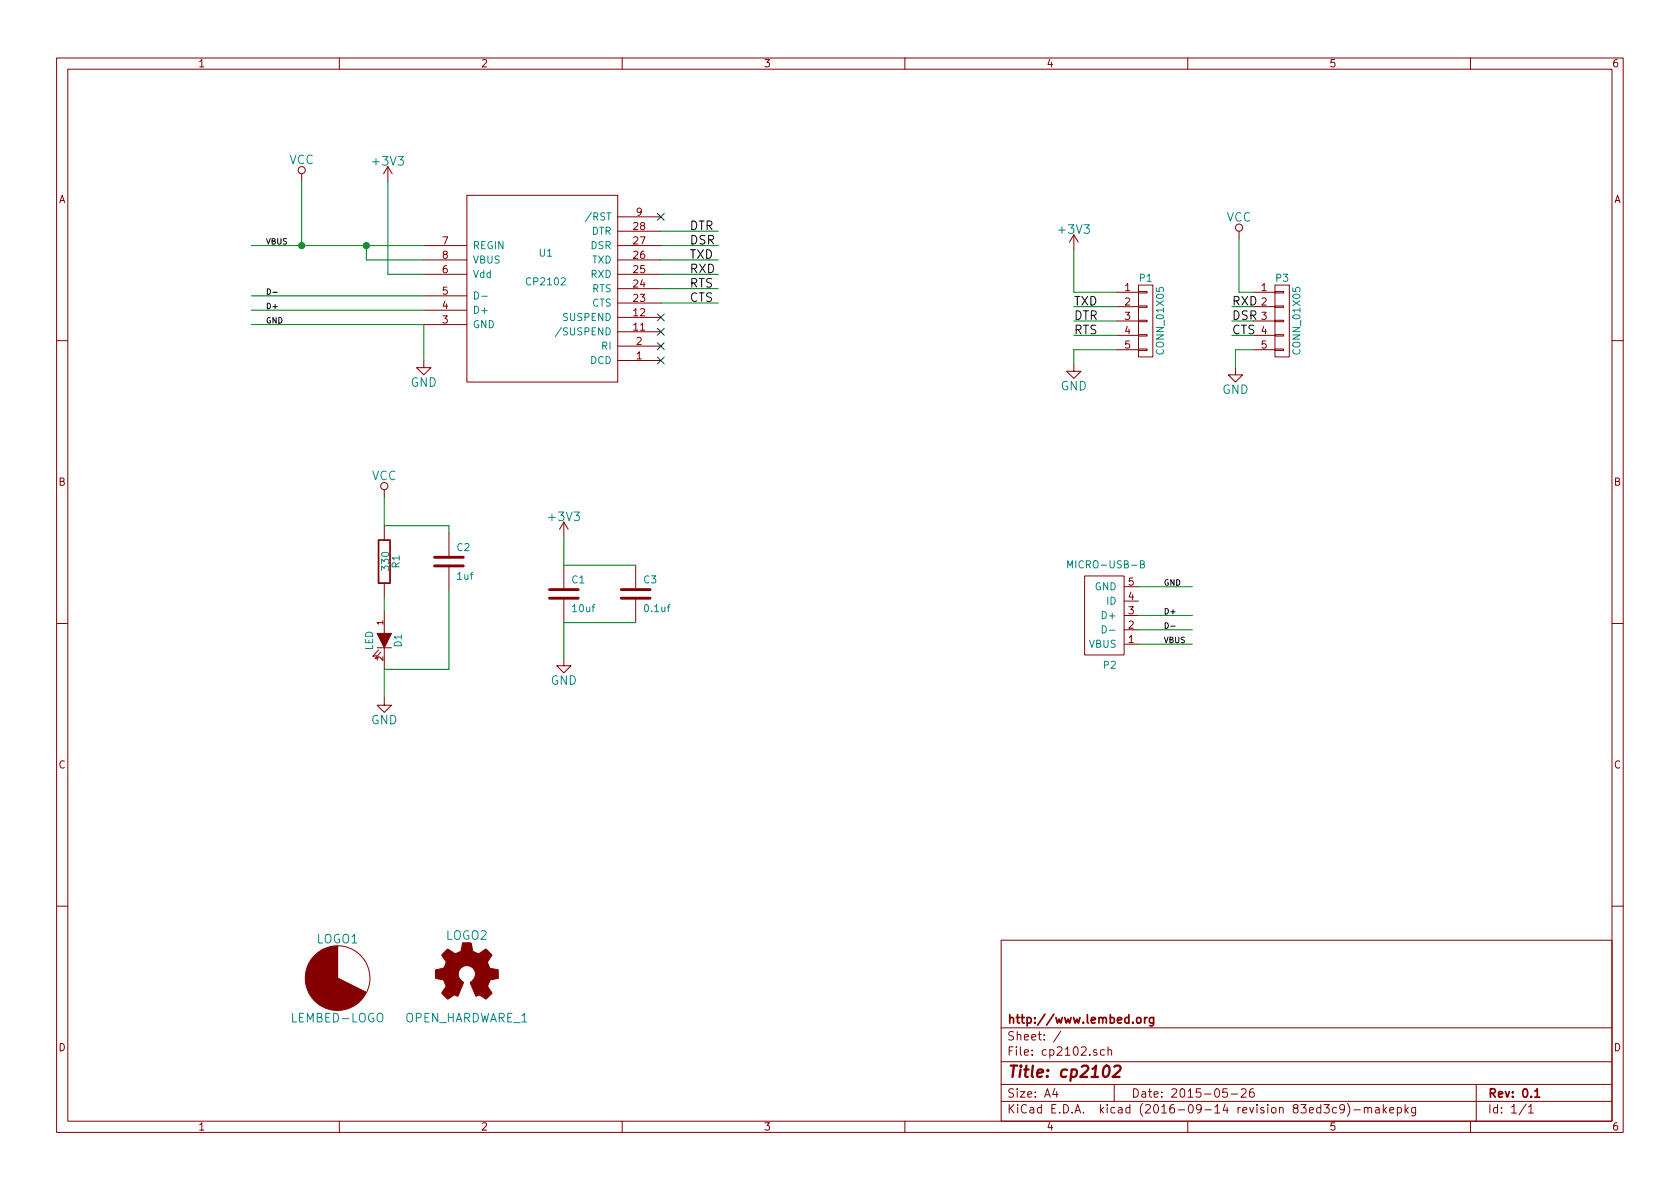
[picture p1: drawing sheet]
<svg xmlns="http://www.w3.org/2000/svg" width="297mm" height="210mm" viewBox="0 0 297 210" stroke-linecap="round" stroke-linejoin="round" font-family="sans-serif">
<g fill="none" stroke="#840000" stroke-width=".18">
<path d="M10 10.3h277v189.9h-277zM12 12.2h273v186.1h-273zM60 10.3v1.9M110 10.3v1.9M160 10.3v1.9M210 10.3v1.9M260 10.3v1.9M53.3 30.7v1.3M68.6 29.5l-.8 1.2M68.6 29.5v2.5M68.6 29.5l.7 1.2M82.5 34.5h26.7v33.1h-26.7z"/>
<path d="M109.2 38.3h7.6M74.9 57.4h7.6M74.9 54.9h7.6M74.9 52.3h7.6M74.9 48.5h7.6M74.9 43.4h7.6M74.9 46h7.6M109.2 48.5h7.6M109.2 43.4h7.6M109.2 46h7.6M109.2 58.7h7.6M109.2 56.1h7.6"/>
<path d="M109.2 53.6h7.6M109.2 51h7.6M109.2 40.9h7.6M189.9 41.5l-.8 1.3M189.9 41.5v2.6M189.9 41.5l.7 1.3M197.5 51.7h3.8M197.5 54.2h3.8M197.5 56.8h3.8M197.5 59.3h3.8M201.3 59.2h1.5v.2h-1.5zM201.3 56.6h1.5v.3h-1.5z"/>
<path d="M201.3 54.1h1.5v.3h-1.5zM201.3 51.6h1.5v.2h-1.5zM201.3 50.4h2.5v12.7h-2.5zM219.1 40.9v1.3M221.6 51.7h3.8M221.6 54.2h3.8M221.6 56.8h3.8M221.6 59.3h3.8M225.4 59.2h1.5v.2h-1.5zM225.4 56.6h1.5v.3h-1.5zM225.4 54.1h1.5v.3h-1.5zM225.4 51.6h1.5v.2h-1.5z"/>
<path d="M225.4 50.4h2.6v12.7h-2.6zM10 60.2h2M74.9 63.7v1.3h1.3l-1.3 1.3-1.2-1.3h1.2M109.2 63.7h7.6M109.2 61.2h7.6M189.9 64.4v1.3h1.2l-1.2 1.2-1.3-1.2h1.3M197.5 61.8h3.8M201.3 61.7h1.5v.3h-1.5zM218.4 65v1.3h1.3l-1.3 1.3-1.2-1.3h1.2M221.6 61.8h3.8M225.4 61.7h1.5v.3h-1.5zM285 60.2h2"/>
<path d="M67.9 86.6v1.3M67.9 93v2.5M79.4 94.2v4.3M99.7 92.3v2.6M99.7 99.9v4.4M99.7 92.3l-.8 1.3M99.7 92.3l.8 1.3M112.4 99.9v4.4M10 110.3h2M66.7 114.5h2.5M66.9 114.9l-1 1.2 .6-.2M67.3 115.3l-1 1.2 .6-.2"/>
<path d="M67.9 103.1v2.6M67.9 108.2v3.8M67.9 114.5v3.9M79.4 100.1v4.3M99.7 116.5v1.2h1.3l-1.3 1.3-1.3-1.3h1.3M99.7 105.8v4.3M112.4 105.8v4.3M191.8 101.8h7v14h-7zM198.8 113.9h2.5M198.8 111.4h2.5M198.8 108.8h2.5M198.8 106.3h2.5"/>
<path d="M198.8 103.8h2.5M285 110.3h2M67.9 123.4v1.3h1.3l-1.3 1.3-1.2-1.3h1.2M10 160.2h2M59.7 167.3v5.7l5.1 2.5M59.7 167.3a5.7 5.7 0 0 1 5.1 8.2M177 166.3h108v32h-108zM285 160.2h2M60 198.3v1.9M110 198.3v1.9M160 198.3v1.9M177 194.8h108"/>
<path d="M177 191.8h108M177 187.8h108M177 181.8h108M186.5 192.5l-.4 1h1M186.8 193v1M187.6 182.3l-1.3 2M193.9 185.7l-.4-.1-.2 .2 .1 .2 .5 .2v.3h-.6M195.3 185.7l-.5-.1-.2 .3v.6l.2 .1 .5-.1M195.9 185.7l.2-.1 .4 .1v.9M195.9 185.1v1.5M197 191.8v3M210 198.3v1.9"/>
<path d="M217 192.5h-.7l-.1 .7 .2-.1 .5 .1 .1 .2v.5l-.2 .1-.6-.1M217.7 193.5h1.1M219.5 192.7l.2-.2h.3l.3 .2v.3v.2l-.9 .8h.9M221.6 192.5a.59 .59 0 0 0-.7 .7l.1 .7 .2 .1 .5-.1 .1-.5-.2-.2-.4-.1-.3 .3M236.3 195.9l-.4-.1-.3 .3 .1 .6 .2 .1 .4-.1M237.7 196l-.1 .2a.48 .48 0 0 1-.7-.1v-.6a.48 .48 0 0 1 .7-.1v.1a1.19 1.19 0 0 1-.2 1.2l-.4 .1M238.2 195.1a1.71 1.71 0 0 1 0 2.3M239.4 196.3h1.1M241.2 196l.2-.2 .4 .1 .1 .9M241.2 195.8v1M241.9 196a.36 .36 0 0 1 .3-.2 .36 .36 0 0 1 .3 .2v.8M243.2 195.9h.6l.1 .9"/>
<path d="M243.9 196.2l-.5 .1a.29 .29 0 0 0-.3 .2 .29 .29 0 0 0 .3 .3l.5-.1M244.6 195.3v1.5M244.7 196.3l.4 .5M245.1 195.8l-.5 .6M245.7 196.3l.7-.1v-.3l-.5-.1-.2 .2 .1 .7h.6M247.1 195.9l.4-.1 .3 .3-.1 .6-.2 .1-.4-.1M247.1 195.8v1.5M248.4 195.3v1.5M248.6 196.3l.4 .5M249 195.8l-.6 .6M250.3 195.8v1.2l-.3 .3h-.4M250.3 195.9l-.4-.1-.3 .3v.6l.3 .1 .4-.1"/>
<path d="M260 198.3v1.9M261 191.8v6.5M269.8 195.2l-1.2 2M270.3 195.8l.4-.5v1.5M270.3 196.8h.8"/>
<circle cx="53.3" cy="30.1" r=".63"/>
<circle cx="219.1" cy="40.3" r=".63"/>
<circle cx="67.9" cy="86" r=".63"/>
</g>
<path d="M66.9 95.5h2.1v7.6h-2.1zM202.4 179.9v1M202.8 179.9l-.3 .1-.1 .2M204 179.9v1.2l-.3 .3h-.4M201 180.1l.2-.2 .5 .2v.7l-.3 .1-.4-.1zM204 180l-.5-.1-.3 .3 .1 .6 .2 .1 .5-.1M271.4 193l.4-.5v1.5M271.4 194h.8" fill="none" stroke="#840000" stroke-width=".3"/>
<path d="M195.3 188.6a.45 .45 0 0 1 .5-.2 .45 .45 0 0 1 .3 .4 1.15 1.15 0 0 1-.7 1.6l-.2-.1a1.55 1.55 0 0 1 .1-1.7zM197 188.6l.3-.2h.5l.3 .2v.4l-.1 .3-1.3 1.1h1.2" fill="none" stroke="#840000" stroke-width=".41"/>
<path d="M104.6 37.6l-1.1 1.6M83.9 51.6a.64 .64 0 0 1 .7 .6 .64 .64 0 0 1-.7 .7zM85.2 52.4h1M99.3 57.9l-1.1 1.6M201.7 99.8l.5-.1 .1-.2v-.2l-.6-.1v1.2h.4l.3-.2v-.2l-.3-.2M188.8 100.4v-1.2l.4 .9 .4-.9v1.2M194.9 110.7a.64 .64 0 0 1 .7 .6 .64 .64 0 0 1-.7 .6zM196.2 111.4h.9" fill="none" stroke="#008484" stroke-width=".18"/>
<g fill="none" stroke="#008400" stroke-width=".18">
<path d="M53.3 32v11.4M68.6 32v16.5h6.3M44.4 52.3h30.5M44.4 54.9h30.5M44.4 57.4h30.5v6.3M44.4 43.4h30.5M64.8 43.4v2.6h10.1M116.8 43.4h10.2M116.8 46h10.2M116.8 48.5h10.2M116.8 51h10.2M116.8 53.6h10.2"/>
<path d="M116.8 40.9h10.2M189.9 44.1v7.6h7.6M189.9 54.2h7.6M189.9 56.8h7.6M189.9 59.3h7.6M217.8 54.2h3.8M217.8 56.8h3.8M217.8 59.3h3.8M219.1 42.2v9.5h2.5M197.5 61.8h-7.6v2.6M221.6 61.8h-3.2v3.2M67.9 87.9v5.1h11.5v1.2"/>
<path d="M99.7 94.9v5h12.7M67.9 105.7v2.5M79.4 104.4v14h-11.5v5M112.4 110.1h-12.7v6.4M201.3 113.9h9.5M201.3 111.4h9.5M201.3 108.8h9.5M201.3 103.8h9.5"/>
</g>
<g fill="#840000" stroke="#840000" stroke-width=".18">
<path d="M66.7 112h2.5l-1.3 2.5z"/>
<path d="M59.7 173l5.1 2.5a5.6 5.6 0 0 1-5.1 3.2z"/>
<path d="M55.7 168.9a5.7 5.7 0 0 1 4-1.6v11.4a5.7 5.7 0 0 1-5.3-3.5 5.7 5.7 0 0 1 1.3-6.3z"/>
<path d="M78.6 168.3l.6-.5 .9 .6a.62 .62 0 0 0 1 0l.2-.1a1.62 1.62 0 0 0 .4-1.4l.1-.2h1.5l.2 .8a.74 .74 0 0 0 .6 1l.5 .2 1.3-.9 1.1 1.1-.4 .6a.75 .75 0 0 0-.2 1.2l.2 .5 1.5 .3v1.5l-1.4 .3-.1 .1a1.23 1.23 0 0 0-.3 1.2l.7 1-.1 .2-1 .9-.8-.6a.54 .54 0 0 0-.9 .1l-1-2.4a2.33 2.33 0 0 0 .8-1.9 1.54 1.54 0 0 0-2.5-.7 1.54 1.54 0 0 0 .5 2.5l-1.1 2.5a.69 .69 0 0 0-1.1 .1l-.6 .4-1.1-1.1 .8-1.2-.2-.5a.71 .71 0 0 0-1-.8l-.7-.1v-1.5l.5-.1a1.11 1.11 0 0 0 1.2-.7 .72 .72 0 0 0-.2-1.2l-.4-.6z"/>
</g>
<path d="M76.8 98.5h5.1M76.8 100.1h5.1M97.2 105.8h5M97.2 104.3h5M109.9 105.8h5M109.9 104.3h5" fill="none" stroke="#840000" stroke-width=".51"/>
<g fill="#008400" stroke="#008400" stroke-width=".25">
<circle cx="53.3" cy="43.4" r=".51"/>
<circle cx="64.8" cy="43.4" r=".51"/>
</g>
<path d="M116.2 37.7l1.2 1.3M117.4 37.7l-1.2 1.3M116.2 55.5l1.2 1.2M116.2 58.1l1.2 1.2M117.4 55.5l-1.2 1.2M117.4 58.1l-1.2 1.2M116.2 60.6l1.2 1.2M116.2 63.1l1.2 1.3M117.4 60.6l-1.2 1.2M117.4 63.1l-1.2 1.3" fill="none" stroke="#000084" stroke-width=".18"/>
<path d="M47.3 51.1a.5 .5 0 0 1 .5 .5 .5 .5 0 0 1-.5 .5zM48.3 51.7h.7M206 110.1a.5 .5 0 0 1 .6 .5 .5 .5 0 0 1-.6 .5zM207 110.7h.8" fill="none" stroke="#000" stroke-width=".18"/>
<text font-size="2.8" fill="#840000" x="178" y="190.5">Title: cp2102</text>
<g font-size="2.1" fill="#008484">
<text x="51.1" y="29">VCC</text>
<text x="66.1" y="29.3">+3V3</text>
<text x="187.4" y="41.3">+3V3</text>
<text x="216.8" y="39.2">VCC</text>
<text x="72.6" y="68.4">GND</text>
<text x="187.5" y="69">GND</text>
<text x="216.1" y="69.7">GND</text>
<text x="65.7" y="84.9">VCC</text>
<text x="97.2" y="92.1">+3V3</text>
<text x="97.3" y="121.1">GND</text>
<text x="65.6" y="128.1">GND</text>
<text x="56" y="166.8">LOGO1</text>
<text x="78.8" y="166.2">LOGO2</text>
<text x="51.7" y="180.8">LEMBED-LOGO</text>
<text x="71.5" y="180.8">OPEN_HARDWARE_1</text>
</g>
<g font-size="2.1">
<text x="121.9" y="40.7">DTR</text>
<text x="121.9" y="45.8">TXD</text>
<text x="121.9" y="43.2">DSR</text>
<text x="121.9" y="48.3">RXD</text>
<text x="121.9" y="50.8">RTS</text>
<text x="121.9" y="53.4">CTS</text>
<text x="189.9" y="54">TXD</text>
<text x="189.9" y="56.6">DTR</text>
<text x="189.9" y="59.1">RTS</text>
<text x="217.8" y="54">RXD</text>
<text x="217.8" y="56.6">DSR</text>
<text x="217.8" y="59.1">CTS</text>
</g>
<g font-size="2.1" fill="#840000">
<text x="178" y="184">Sheet: /</text>
<text x="178" y="181">http://www.lembed.org</text>
<text x="178" y="186.7">File: cp2102.sch</text>
<text x="178" y="196.9">KiCad E.D.A. kicad (2016-09-14 revision 83ed3c9)-makepkg</text>
<text x="178" y="194.1">Size: A4</text>
<text x="200" y="194.1">Date: 2015-05-26</text>
<text x="263" y="194.1">Rev: 0.1</text>
<text x="263" y="196.9">Id: 1/1</text>
</g>
<g font-size="1.8" fill="#840000">
<text x="35" y="11.9">1</text>
<text x="85" y="11.9">2</text>
<text x="135" y="11.9">3</text>
<text x="185" y="11.9">4</text>
<text x="235" y="11.9">5</text>
<text x="285" y="11.9">6</text>
<text x="10.4" y="35.9">A</text>
<text x="285.4" y="35.9">A</text>
<text x="112.1" y="40.7">28</text>
<text x="112.5" y="38.1">9</text>
<text x="78.3" y="43.2">7</text>
<text x="78.3" y="45.8">8</text>
<text x="112.1" y="45.8">26</text>
<text x="112.1" y="43.2">27</text>
<text x="78.3" y="52.1">5</text>
<text x="78.3" y="48.3">6</text>
<text x="112.1" y="53.4">23</text>
<text x="112.1" y="50.8">24</text>
<text x="112.1" y="48.3">25</text>
<text x="198.9" y="51.5">1</text>
<text x="223" y="51.5">1</text>
<text x="78.3" y="57.2">3</text>
<text x="78.3" y="54.7">4</text>
<text x="112.1" y="58.5">11</text>
<text x="112.1" y="55.9">12</text>
<text x="198.9" y="54">2</text>
<text x="198.9" y="56.6">3</text>
<text x="198.9" y="59.1">4</text>
<text x="223" y="54">2</text>
<text x="223" y="56.6">3</text>
<text x="223" y="59.1">4</text>
<text x="112.5" y="63.5">1</text>
<text x="112.5" y="61">2</text>
<text x="198.9" y="61.6">5</text>
<text x="223" y="61.6">5</text>
<text x="10.4" y="85.9">B</text>
<text x="285.4" y="85.9">B</text>
<text x="199.5" y="106.1">4</text>
<text x="199.5" y="103.6">5</text>
<text x="199.5" y="113.7">1</text>
<text x="199.5" y="111.2">2</text>
<text x="199.5" y="108.6">3</text>
<text x="10.4" y="135.9">C</text>
<text x="285.4" y="135.9">C</text>
<text x="10.4" y="185.9">D</text>
<text x="285.4" y="185.9">D</text>
<text x="35" y="199.9">1</text>
<text x="85" y="199.9">2</text>
<text x="135" y="199.9">3</text>
<text x="185" y="199.9">4</text>
<text x="235" y="199.9">5</text>
<text x="285" y="199.9">6</text>
</g>
<g font-size="1.8" fill="#008484">
<text x="104.2" y="39">/RST</text>
<text x="104.6" y="41.5">DTR</text>
<text x="83.6" y="44.1">REGIN</text>
<text x="83.6" y="46.6">VBUS</text>
<text x="95.4" y="45.4">U1</text>
<text x="104.5" y="44.1">DSR</text>
<text x="104.7" y="46.6">TXD</text>
<text x="83.6" y="49.1">Vdd</text>
<text x="93.3" y="50.5">CP2102</text>
<text x="104.5" y="49.1">RXD</text>
<text x="104.7" y="51.7">RTS</text>
<text x="201.5" y="49.8">P1</text>
<text x="225.6" y="49.8">P3</text>
<text x="83.6" y="58">GND</text>
<text x="83.6" y="55.5">D+</text>
<text x="99.2" y="59.3">/SUSPEND</text>
<text x="99.6" y="56.8">SUSPEND</text>
<text x="104.7" y="54.2">CTS</text>
<text x="104.4" y="64.4">DCD</text>
<text x="106.4" y="61.8">RI</text>
<text x="205.8" y="62.4" transform="rotate(-90 205.8 62.4)">CONN_01X05</text>
<text x="229.9" y="62.4" transform="rotate(-90 229.9 62.4)">CONN_01X05</text>
<text x="68.8" y="100.7" transform="rotate(-90 68.8 100.7)">330</text>
<text x="70.7" y="100.4" transform="rotate(-90 70.7 100.4)">R1</text>
<text x="80.8" y="97.5">C2</text>
<text x="189.5" y="100.5">MICRO-USB-B</text>
<text x="80.9" y="102.5">1uf</text>
<text x="101.1" y="103.2">C1</text>
<text x="113.8" y="103.2">C3</text>
<text x="193.5" y="104.4">GND</text>
<text x="195.7" y="106.9">ID</text>
<text x="101.3" y="108.2">10uf</text>
<text x="114.1" y="108.2">0.1uf</text>
<text x="195.2" y="109.5">D+</text>
<text x="66" y="115" transform="rotate(-90 66 115)">LED</text>
<text x="71" y="114.4" transform="rotate(-90 71 114.4)">D1</text>
<text x="192.6" y="114.5">VBUS</text>
<text x="195.1" y="118.3">P2</text>
</g>
<g font-size="1.4">
<text x="47" y="43.2">VBUS</text>
<text x="47" y="54.7">D+</text>
<text x="47" y="57.2">GND</text>
<text x="205.7" y="103.6">GND</text>
<text x="205.7" y="108.6">D+</text>
<text x="205.7" y="113.7">VBUS</text>
</g>
<g font-size="1.4" fill="#840000">
<text x="67.7" y="110.5" transform="rotate(-90 67.7 110.5)">1</text>
<text x="67.7" y="116.8" transform="rotate(-90 67.7 116.8)">2</text>
</g>
</svg>
